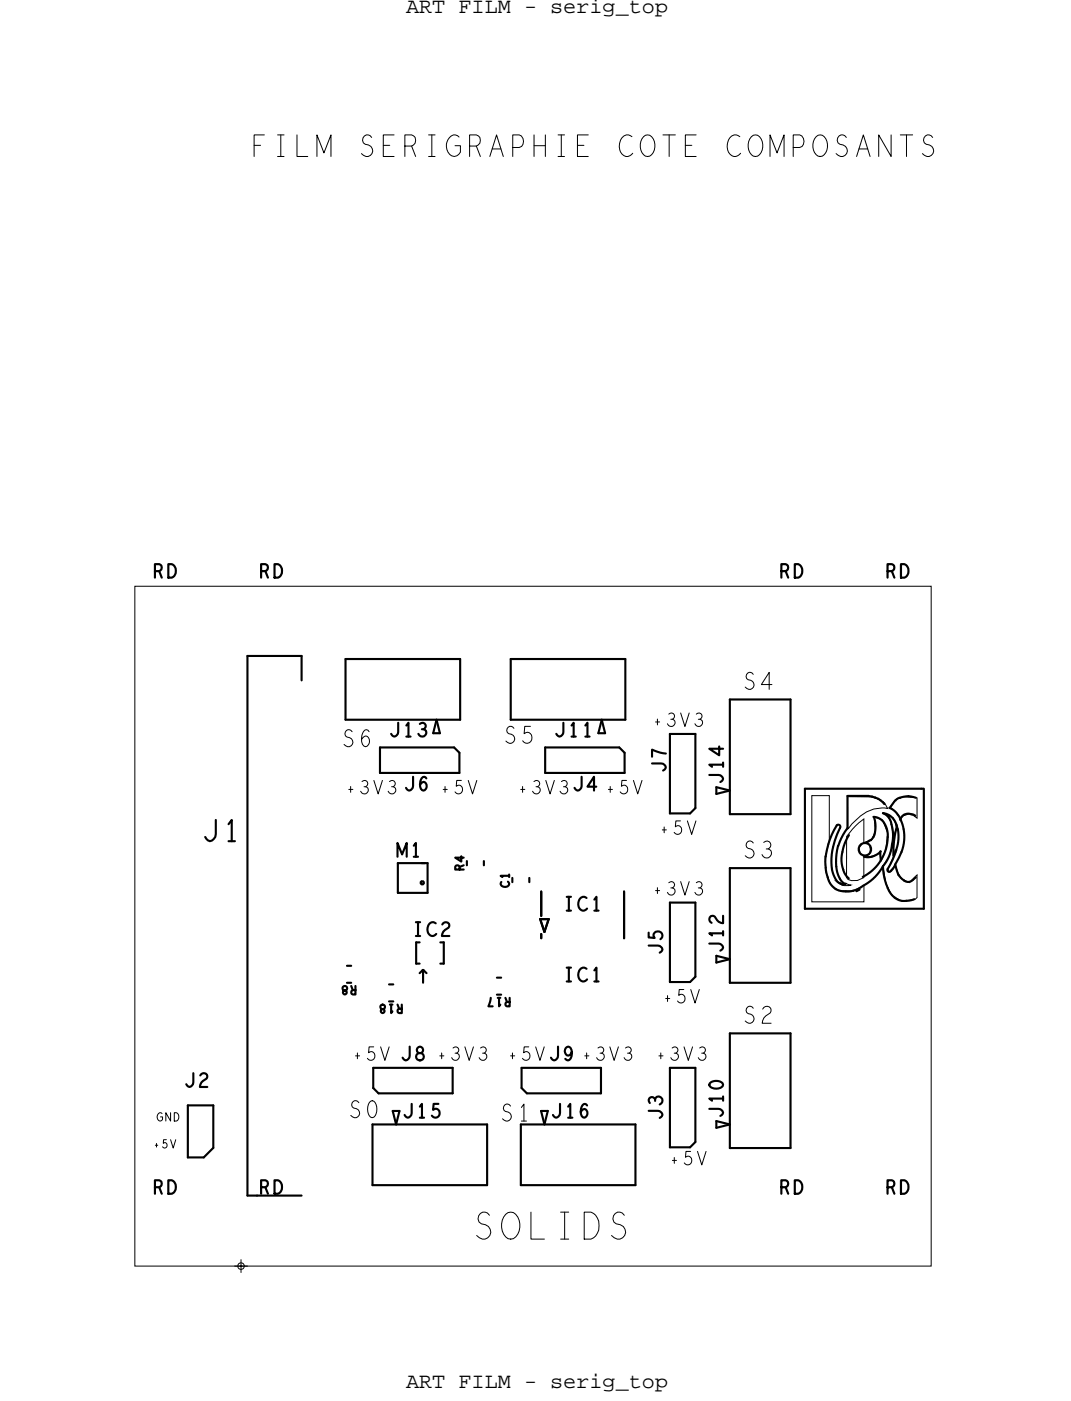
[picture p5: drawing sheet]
<svg xmlns="http://www.w3.org/2000/svg" width="101mm" height="132mm" viewBox="0 0 101 132" stroke-linecap="round" stroke-linejoin="round" font-family="sans-serif">
<!-- layer: Board Outline -->
<path d="M12.7 55.2h75v64h-75z" fill="none" stroke="#000" stroke-width=".09"/>
<!-- layer: Components -->
<g fill="none" stroke="#000" stroke-width=".2">
<path d="M23.3 61.8h5.1zM23.3 61.8v50.8zM28.4 61.8v2.3zM32.5 62h10.8zM32.5 62v5.8zM32.5 67.8h10.8zM35.8 70.4h7zM35.8 72.8h7.5zM35.8 70.4v2.4zM40.8 69h.6zM41.1 67.8l.3 1.2zM41.1 67.8l-.3 1.2z"/>
<path d="M42.8 70.4l.5 .5zM43.3 70.9v1.9zM43.3 62v5.8zM48.1 62h10.8zM48.1 62v5.8zM48.1 67.8h10.8zM51.3 70.4h7zM51.3 72.8h7.5zM51.3 70.4v2.4zM56.4 69h.6zM56.7 67.8l-.3 1.2zM56.7 67.8l.3 1.2z"/>
<path d="M58.3 70.4l.5 .5zM58.8 70.9v1.9zM58.9 62v5.8zM63.1 69.1v7.5zM65 76.6l.5-.5zM65.5 69.1v7zM67.5 74.1v.6zM67.5 74.7l1.2-.3zM68.7 76.6h5.8zM68.7 65.8h5.8zM68.7 65.8v10.8zM74.5 65.8v10.8z"/>
<path d="M75.8 74.2v11.3zM75.8 74.2h11zM78 79.5l-.2 1.1M78 79.4l.4-.9 .4-.8h.2l.1 .2a7.3 7.3 0 0 0-.7 3.9l.1 .6 .3 .5M78.9 79.6l-.2 1.2 .1 .8M79.8 74.9h2zM79.8 74.9v3.1zM79.8 77.9l-.4 .7-.5 1M80 78.6a3.5 3.5 0 0 0-.3 3.8l.2 .3M81.8 74.9l.3 .1zM82.1 75l.3 .1zM82.3 76.9a1.52 1.52 0 0 1 1.3 1.7 4.4 4.4 0 0 1-.6 2.4"/>
<path d="M82.3 76.9a1.96 1.96 0 0 1-.3 2.2l-.6 .2M82.4 75.1l.3 .1zM82.7 75.2l.2 .1zM82.9 75.3l.2 .2zM83.1 75.5l.2 .2zM83.8 76.1a1.84 1.84 0 0 1 1 1.1M84.3 75.4l-.5 .7M84.4 77.6l.1 .4M84.6 78.1a3.7 3.7 0 0 1-.3 2.2M85.1 78.1a4.4 4.4 0 0 1-.7 3.2M86.2 76.8l-.2-.1-.5-.1-.4 .1-.2 .2a.41 .41 0 0 0 .1 .6l.1 .5M86.3 75.1a1.72 1.72 0 0 0-1.9 .2"/>
<path d="M86.8 74.2h.2zM87 74.2v11.3zM32.7 90.9h.4zM36.6 92.7h.4zM37.5 84.1h2.8zM37.5 81.3v2.8zM39.2 90.7h.3zM39.2 88.7v2zM39.5 91.6l.3-.3zM39.6 83h.2h.1v.2l-.1 .1-.2-.1zM39.7 81.3h.6zM39.8 91.3h.1"/>
<path d="M39.8 91.3v1.2zM39.9 91.3l.3 .3zM40.3 81.3v2.8zM41.5 90.7h.3zM41.8 88.7v2zM45.6 81.1v.4zM46.8 92h.4zM49.9 82.6v.4zM50.9 86.5h.8zM50.9 86.5l.4 1.2zM51 83.9v2.3zM51 87.9v.4z"/>
<path d="M51.7 86.5l-.4 1.2zM58.8 83.9v4.4zM63.1 85v7.4zM65 92.4l.5-.5zM65.5 85v6.9zM67.5 90v.6zM67.5 90.6l1.2-.3zM68.7 92.5h5.8zM68.7 81.7h5.8zM68.7 81.7v10.8zM68.7 97.3h5.8zM68.7 97.3v10.8z"/>
<path d="M74.5 81.7v10.8zM74.5 97.3v10.8zM75.8 85.5h11.2zM77.8 81.7a2.34 2.34 0 0 0 1 2.1l.9 .1M77.8 80.6v1.1M78.8 81.6a1.81 1.81 0 0 0 .8 1.6M78.8 82.9l.4 .3 .4 .1M80.4 83.8l-.7 .1M80.7 83.9l.3-.2zM81.2 83.5l-.8 .4M82.9 80.1l.1 .9M83 81a4.2 4.2 0 0 1-1.7 1.6"/>
<path d="M83 80.2a1.65 1.65 0 0 1-1.6 .4M83.2 81.6a4.5 4.5 0 0 1-1.9 1.8M83.2 81.5l.1 1.1 .3 1M83.6 83.6a1.76 1.76 0 0 0 2.5 1M84.1 80.6a10 10 0 0 1 .4-2.8 1.48 1.48 0 0 0-1.3-1.3 1.29 1.29 0 0 1 .8 1.1 4.8 4.8 0 0 1-.8 4M84.3 81.4l-.4 .6M84.3 81.4a1.83 1.83 0 0 0 1 1.6h.4l.3-.2M84.4 80l-.3 .9-.5 .9v.2h.3M86 82.8l.3-.2zM17.7 104.1v4.9zM17.7 109h1.5zM17.7 104.1h2.4z"/>
<path d="M19.2 109l.9-.9zM20.1 104.1v4zM23.3 112.6h.9zM24.2 112.6h4.2zM35.1 111.6h10.8zM35.1 105.9v5.7zM35.1 105.9h10.8zM35.2 102.4l.5 .5zM35.2 100.5v1.9zM35.2 100.5h7.4zM35.7 102.9h6.9zM37 104.6l.3 1.3z"/>
<path d="M37 104.6h.6zM42.6 100.5v2.4zM45.9 105.9v5.7zM49.1 105.9v5.7zM49.1 105.9h10.7zM49.1 111.6h10.7zM49.1 102.4l.5 .5zM49.1 100.5v1.9zM49.1 100.5h7.5zM49.6 102.9h7zM51 104.6l.3 1.3zM51 104.6h.6z"/>
<path d="M56.6 100.5v2.4zM59.8 105.9v5.7zM63.1 100.5v7.5zM65 108l.5-.5zM65.5 100.5v7zM67.5 105.5v.7zM67.5 106.2l1.2-.3zM68.7 108.1h5.8z"/>
<circle cx="81.5" cy="80" r=".59"/>
</g>
<path d="M76.5 74.9h1.6v4.2l-.4 1.6 .1 1.4 .4 1.1 .7 .6 1.5 .1 1-.6v1.6h-4.9zM79.8 75h2.2l.8 .2 .5 .4 .3 .5a3 3 0 0 0-2.6 .7l-1.2 1.2zM80.6 77.7l.8-.6v2.2l-.5 .5 .1 .5 .4 .3v2l-.7 .3h-.5l-.3-.1-.2-.2v-3.9zM82.3 76.9l.8 .3 .5 1.2-.2 1.6-.4 .9-.1-.6-.9 .3-.5 .1a.8 .8 0 0 0 .1-1.4l.5-.3 .3-.8zM83.6 76.7l.5 .3 .4 .9-.4 .8-.2-1.3zM84 79.7l.2 .3v.6l-.6 1.2 .1 .3 .6-.6 .3 .6 .3 .6 .7 .4 .8-.7v2.1l-.2 .2-1.3 .1-.9-.5-.6-1.1-.2-1.7 .5-.9zM84.4 75.3l.7-.3 1.3 .1v1.9l-.4-.2-.4-.2-.5 .2-.3 .3-.4-.6-.6-.5zM78.8 83l.6 .2 .3-.1 .4 .2a1.3 1.3 0 0 1-1.3-.3z" fill="none" stroke="#000" stroke-width=".09"/>
<!-- layer: Drawing Origin -->
<path d="M22.1 119.2h1.2M22.5 119l.2-.1 .2 .1 .1 .2-.1 .2-.2 .1-.2-.1-.1-.2zM22.7 118.6v1.2" fill="none" stroke="#000" stroke-width=".09"/>
<text font-size="4.3" x="44.6" y="116.6">SOLIDS</text>
<text font-size="3.5" x="23.7" y="14.7">FILM SERIGRAPHIE COTE COMPOSANTS</text>
<text font-size="3.4" x="19.1" y="79.2">J1</text>
<g font-size="2.7">
<text x="70" y="64.9">S4</text>
<text x="32.2" y="70.3">S6</text>
<text x="47.5" y="70">S5</text>
<text x="70" y="80.8">S3</text>
<text x="70" y="96.3">S2</text>
<text x="32.9" y="105.2">S0</text>
<text x="47.1" y="105.5">S1</text>
</g>
<g font-size="2.2">
<text x="14.4" y="54.4">RD</text>
<text x="24.4" y="54.4">RD</text>
<text x="73.4" y="54.4">RD</text>
<text x="83.4" y="54.4">RD</text>
<text x="36.7" y="69.3">J13</text>
<text x="52.2" y="69.3">J11</text>
<text x="61.4" y="68.4">+3V3</text>
<text x="32.5" y="74.7">+3V3 J6 +5V</text>
<text x="48.7" y="74.7">+3V3J4 +5V</text>
<text x="62.7" y="72.7" transform="rotate(-90 62.7 72.7)">J7</text>
<text x="68.1" y="73.8" transform="rotate(-90 68.1 73.8)">J14</text>
<text x="37.4" y="80.7">M1</text>
<text x="62.1" y="78.5">+5V</text>
<text x="38.9" y="88.1">IC2</text>
<text x="53.1" y="85.7">IC1</text>
<text x="61.4" y="84.3">+3V3</text>
<text x="62.4" y="89.8" transform="rotate(-90 62.4 89.8)">J5</text>
<text x="68.1" y="89.7" transform="rotate(-90 68.1 89.7)">J12</text>
<text x="53.1" y="92.4">IC1</text>
<text x="62.4" y="94.4">+5V</text>
<text x="33.2" y="99.8">+5V J8 +3V3</text>
<text x="47.8" y="99.8">+5VJ9 +3V3</text>
<text x="61.8" y="99.8">+3V3</text>
<text x="17.4" y="102.3">J2</text>
<text x="37.9" y="105.2">J15</text>
<text x="51.9" y="105.2">J16</text>
<text x="62.4" y="105.4" transform="rotate(-90 62.4 105.4)">J3</text>
<text x="68.1" y="105.2" transform="rotate(-90 68.1 105.2)">J10</text>
<text x="14.4" y="112.4">RD</text>
<text x="24.4" y="112.4">RD</text>
<text x="63" y="109.7">+5V</text>
<text x="73.4" y="112.4">RD</text>
<text x="83.4" y="112.4">RD</text>
</g>
<g font-size="2.1">
<text x="38.2" y="1.2">ART FILM - serig_top</text>
<text x="38.2" y="130.7">ART FILM - serig_top</text>
</g>
<g font-size="1.3">
<text x="43.7" y="82" transform="rotate(-90 43.7 82)">R4</text>
<text x="48" y="83.6" transform="rotate(-90 48 83.6)">C1</text>
<text x="33.6" y="92.8" transform="rotate(-180 33.6 92.8)">R8</text>
<text x="38" y="94.6" transform="rotate(-180 38 94.6)">R18</text>
<text x="48.1" y="93.9" transform="rotate(-180 48.1 93.9)">R17</text>
<text x="14.8" y="105.5">GND</text>
<text x="14.4" y="108.1">+5V</text>
</g>
</svg>
